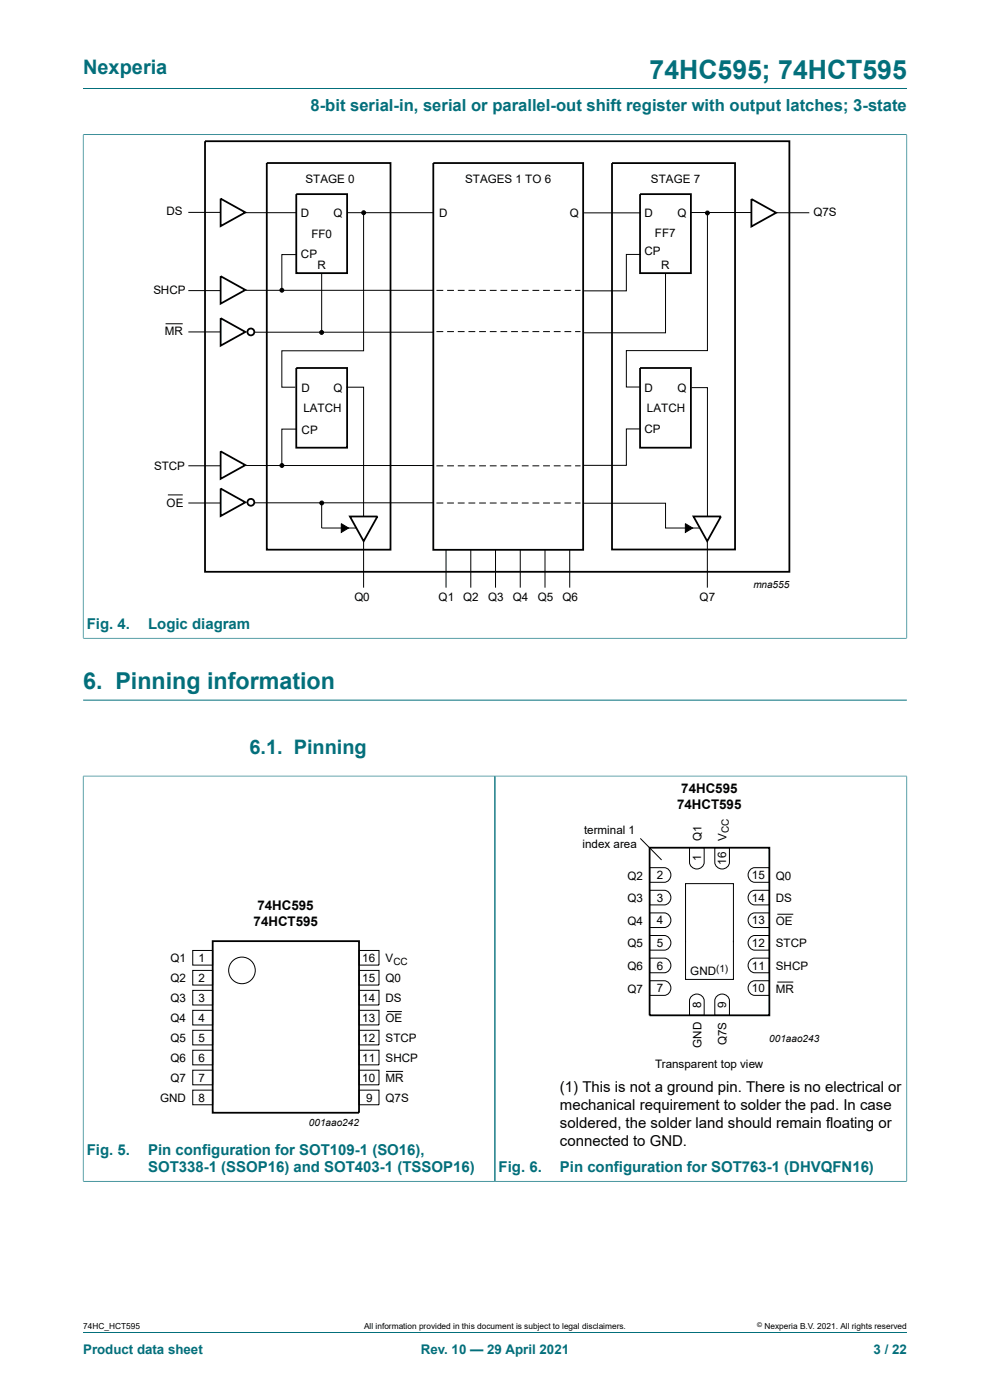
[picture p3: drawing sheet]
<svg xmlns="http://www.w3.org/2000/svg" width="210mm" height="297mm" viewBox="0 0 210 297" stroke-linecap="round" stroke-linejoin="round" font-family="sans-serif">
<path d="M17.6 18.8h174.8M17.6 28.6h174.8M17.6 28.5v107M192.4 28.5v107M17.6 135.4h174.8M17.6 148.5h174.8M17.6 164.6h174.8M17.6 164.6v86.1M105 164.6v86M192.4 164.6v86.1M17.6 250.6h174.8M17.6 282.6h174.8" fill="none" stroke="#036f7b" stroke-width=".21"/>
<g fill="none" stroke="#000" stroke-width=".21">
<path d="M39.9 45.1h6.9M51.9 45.1h10.9M62.8 54h-3v7.6M68.2 57.9v12.6M73.6 45.1h18.3M77.1 45.1v29.3h-17.3v7.7h2.8M123.9 45.2h11.9M135.8 54h-2.9v7.7h-9M141.2 57.9v12.7h-17.3M146.6 45.1h12.7M150.1 45.1v29.3h-17.2v7.7h2.8M164.6 45.1h7.1"/>
<path d="M35.1 68.7h3.7M39.9 61.7h6.9M40 70.4h6.8M52.1 61.6h39.8M54 70.5h37.9M92.6 61.6h1.4M92.6 70.3h1.4M94.8 61.6h1.5M94.8 70.3h1.5M97.1 61.6h1.4M97.1 70.3h1.4M99.4 61.6h1.4"/>
<path d="M99.4 70.3h1.4M101.6 61.6h1.5M101.6 70.3h1.5M103.9 61.6h1.4M103.9 70.3h1.4M106.2 61.6h1.4M106.2 70.3h1.4M108.4 61.6h1.5M108.4 70.3h1.5M110.7 61.6h1.4M110.7 70.3h1.4M112.9 61.6h1.5"/>
<path d="M112.9 70.3h1.5M115.2 61.6h1.4M115.2 70.3h1.4M117.5 61.6h1.4M117.5 70.3h1.4M119.7 61.6h1.5M119.7 70.3h1.5M122 61.6h1.1M122 70.3h1.1M39.9 98.8h6.9M52.2 98.8h39.7M62.8 91h-3v7.8"/>
<path d="M73.5 82.1h3.6v27.5M92.6 98.8h1.4M94.8 98.8h1.5M97.1 98.8h1.4M99.4 98.8h1.4M101.6 98.8h1.5M103.9 98.8h1.4M106.2 98.8h1.4M108.4 98.8h1.5M110.7 98.8h1.4M112.9 98.8h1.5M115.2 98.8h1.4"/>
<path d="M117.5 98.8h1.4M119.7 98.8h1.5M122 98.8h1.1M135.7 91h-2.8v7.7h-9M146.7 82.2h3.4v27.4M35.6 105h3.2M40 106.7h6.8M54 106.7h37.9M68.2 106.7v5.3h7.3M72.4 111.1l1.5 .9-1.5 .9zM77.1 114.8v9.9M92.6 106.7h1.4"/>
<path d="M94.6 116.7v8M94.8 106.7h1.5M97.1 106.7h1.4M99.4 106.7h1.4M99.9 116.7v8M101.6 106.7h1.5M103.9 106.7h1.4M105.1 116.7v8M106.2 106.7h1.4M108.4 106.7h1.5M110.4 116.7v8M110.7 106.7h1.4"/>
<path d="M112.9 106.7h1.5M115.2 106.7h1.4M115.6 116.7v8M117.5 106.7h1.4M119.7 106.7h1.5M120.9 116.7v8M122 106.7h1.1M123.9 106.8h17.3v5.2h7.2M145.4 111.1l1.5 .9-1.5 .9zM150 114.8v9.9M135.8 177.9l4.5 4.5M146.3 179.8h3.1v3.1a1.56 1.56 0 0 1-1.6 1.5 1.56 1.56 0 0 1-1.5-1.5z"/>
<path d="M151.6 179.8h3.1v3.1a1.56 1.56 0 0 1-1.5 1.5 1.56 1.56 0 0 1-1.6-1.5zM137.8 198.5h3.1a1.56 1.56 0 0 1 1.4 1.5 1.56 1.56 0 0 1-1.4 1.6h-3.1zM137.8 193.7h3.1a1.56 1.56 0 0 1 1.4 1.5 1.56 1.56 0 0 1-1.4 1.6h-3.1zM137.8 188.9h3.1a1.56 1.56 0 0 1 1.4 1.5 1.56 1.56 0 0 1-1.4 1.6h-3.1zM137.8 184.1h3.1a1.56 1.56 0 0 1 1.4 1.5 1.56 1.56 0 0 1-1.4 1.6h-3.1zM145.4 199.6v8.2h10.2v-8.2M145.4 199.9v-12.4h10.2v12.4M159.3 198.8l.8-.3h3.1v3.1h-3.1a1.57 1.57 0 0 1-1.4-1.1 1.57 1.57 0 0 1 .6-1.7zM159.3 194l.8-.3h3.1v3.1h-3.1a1.57 1.57 0 0 1-1.4-1.1 1.57 1.57 0 0 1 .6-1.7zM159.3 189.2l.8-.3h3.1v3.1h-3.1a1.57 1.57 0 0 1-1.4-1.1 1.57 1.57 0 0 1 .6-1.7zM159.3 184.4l.8-.3h3.1v3.1h-3.1a1.57 1.57 0 0 1-1.4-1.1 1.57 1.57 0 0 1 .6-1.7zM164.9 193.9h3.4"/>
<path d="M40.9 201.6h4.2v3.1h-4.2zM40.9 205.9h4.2v3.1h-4.2zM40.9 210.1h4.2v3.1h-4.2zM40.9 214.3h4.2v3.1h-4.2zM40.9 218.6h4.2v3.1h-4.2zM76.2 218.6h4.2v3.1h-4.2zM76.2 210.1h4.2v3.1h-4.2zM76.2 214.3h4.2v3.1h-4.2zM76.2 201.6h4.2v3.1h-4.2zM76.2 205.9h4.2v3.1h-4.2zM82.1 214.6h3.1M137.8 208.1h3.1a1.56 1.56 0 0 1 1.4 1.5 1.56 1.56 0 0 1-1.4 1.6h-3.1z"/>
<path d="M137.8 203.3h3.1a1.56 1.56 0 0 1 1.4 1.5 1.56 1.56 0 0 1-1.4 1.6h-3.1zM146.6 211.5a1.57 1.57 0 0 1 1.7-.6 1.57 1.57 0 0 1 1.1 1.4v3.1h-3.1v-3.1zM151.9 211.5a1.57 1.57 0 0 1 1.7-.6 1.57 1.57 0 0 1 1.1 1.4v3.1h-3.1v-3.1zM159.3 208.4l.8-.3h3.1v3.1h-3.1a1.57 1.57 0 0 1-1.4-1.2 1.57 1.57 0 0 1 .6-1.6zM159.3 203.6l.8-.3h3.1v3.1h-3.1a1.57 1.57 0 0 1-1.4-1.1 1.57 1.57 0 0 1 .6-1.7zM164.9 208.3h3.4M40.9 222.8h4.2v3.1h-4.2zM40.9 227h4.2v3.1h-4.2zM40.9 231.3h4.2v3.1h-4.2zM76.2 227h4.2v3.1h-4.2zM76.2 231.3h4.2v3.1h-4.2zM76.2 222.8h4.2v3.1h-4.2z"/>
<path d="M81.9 227.3h3.6"/>
<circle cx="77.1" cy="45.1" r=".41"/>
<circle cx="150.1" cy="45.2" r=".41"/>
<circle cx="59.8" cy="61.6" r=".41"/>
<circle cx="68.2" cy="70.5" r=".41"/>
<circle cx="59.8" cy="98.7" r=".41"/>
<circle cx="68.2" cy="106.7" r=".41"/>
<circle cx="51.3" cy="205.9" r="2.82"/>
</g>
<g fill="#000">
<path d="M72.4 111.1l1.5 .9-1.5 .9zM145.4 111.1l1.5 .9-1.5 .9z"/>
<circle cx="77.1" cy="45.1" r=".41"/>
<circle cx="150.1" cy="45.2" r=".41"/>
<circle cx="59.8" cy="61.6" r=".41"/>
<circle cx="68.2" cy="70.5" r=".41"/>
<circle cx="59.8" cy="98.7" r=".41"/>
<circle cx="68.2" cy="106.7" r=".41"/>
</g>
<g fill="none" stroke="#000" stroke-width=".38">
<path d="M43.5 30h123.9v91.3h-123.9zM56.6 34.6h26.2v82h-26.2zM91.9 34.6h31.8v82h-31.8zM129.8 34.6h26.1v82h-26.1zM46.8 42.1l5.2 3-5.2 2.9zM46.8 58.6l5.2 2.9-5.2 2.9zM62.8 41.2h10.8v16.7h-10.8zM135.8 41.2h10.8v16.7h-10.8zM159.4 42.2l5.2 2.9-5.2 2.9zM46.8 67.5l5.3 2.9-5.3 2.9zM62.8 78.1h10.8v16.9h-10.8zM135.8 78.1h10.8v16.9h-10.8z"/>
<path d="M46.8 95.8l5.2 2.9-5.2 2.9zM46.8 103.6l5.3 3-5.3 2.9zM74.2 109.6h5.9l-3 5.2zM147.1 109.6h5.8l-2.9 5.2zM137.8 179.8h25.4v35.6h-25.4zM45.1 199.7h31.1v36.4h-31.1z"/>
<circle cx="53.2" cy="70.4" r=".73"/>
<circle cx="53.2" cy="106.6" r=".73"/>
</g>
<text font-size="5.6" fill="#036f7b" x="137.8" y="16.8">74HC595; 74HCT595</text>
<text font-size="4.9" fill="#036f7b" x="17.6" y="146.2">6. Pinning information</text>
<g font-size="4.2" fill="#036f7b">
<text x="17.6" y="15.6">Nexperia</text>
<text x="52.9" y="160">6.1. Pinning</text>
</g>
<text font-size="3.5" fill="#036f7b" x="65.9" y="23.7">8-bit serial-in, serial or parallel-out shift register with output latches; 3-state</text>
<g font-size="3.2" fill="#036f7b">
<text x="18.4" y="133.5">Fig. 4.</text>
<text x="31.4" y="133.5">Logic diagram</text>
<text x="18.4" y="244.9">Fig. 5.</text>
<text x="31.4" y="244.9">Pin configuration for SOT109-1 (SO16),</text>
<text x="31.4" y="248.7">SOT338-1 (SSOP16) and SOT403-1 (TSSOP16)</text>
<text x="105.8" y="248.7">Fig. 6.</text>
<text x="118.8" y="248.7">Pin configuration for SOT763-1 (DHVQFN16)</text>
</g>
<g font-size="3.2">
<text x="118.8" y="231.7">(1) This is not a ground pin. There is no electrical or</text>
<text x="118.8" y="235.5">mechanical requirement to solder the pad. In case</text>
<text x="118.8" y="239.4">soldered, the solder land should remain floating or</text>
<text x="118.8" y="243.2">connected to GND.</text>
</g>
<g font-size="2.8">
<text x="143.6" y="171.6">74HCT595</text>
<text x="144.5" y="168.2">74HC595</text>
<text x="53.8" y="196.5">74HCT595</text>
<text x="54.6" y="193.1">74HC595</text>
</g>
<g font-size="2.8" fill="#036f7b">
<text x="17.6" y="287.2">Product data sheet</text>
<text x="89.3" y="287.2">Rev. 10 — 29 April 2021</text>
<text x="185.3" y="287.2">3 / 22</text>
</g>
<g font-size="2.5">
<text x="64.8" y="38.8">STAGE 0</text>
<text x="98.7" y="38.8">STAGES 1 TO 6</text>
<text x="138.1" y="38.8">STAGE 7</text>
<text x="35.3" y="45.7">DS</text>
<text x="63.8" y="46.1">D</text>
<text x="70.7" y="46.1">Q</text>
<text x="93.1" y="46.1">D</text>
<text x="120.9" y="46.1">Q</text>
<text x="136.7" y="46.1">D</text>
<text x="143.7" y="46.1">Q</text>
<text x="172.6" y="45.9">Q7S</text>
<text x="66.1" y="50.4">FF0</text>
<text x="138.9" y="50.3">FF7</text>
<text x="63.8" y="54.8">CP</text>
<text x="67.3" y="57">R</text>
<text x="136.7" y="54.1">CP</text>
<text x="140.2" y="57">R</text>
<text x="32.5" y="62.3">SHCP</text>
<text x="35" y="71.1">MR</text>
<text x="64" y="83.1">D</text>
<text x="70.7" y="83.1">Q</text>
<text x="136.7" y="83.1">D</text>
<text x="143.7" y="83.1">Q</text>
<text x="64.4" y="87.5">LATCH</text>
<text x="137.2" y="87.5">LATCH</text>
<text x="64" y="92">CP</text>
<text x="136.7" y="91.8">CP</text>
<text x="32.7" y="99.6">STCP</text>
<text x="35.3" y="107.5">OE</text>
<text x="75.2" y="127.4">Q0</text>
<text x="93" y="127.4">Q1</text>
<text x="98.3" y="127.4">Q2</text>
<text x="103.5" y="127.4">Q3</text>
<text x="108.8" y="127.4">Q4</text>
<text x="114.1" y="127.4">Q5</text>
<text x="119.3" y="127.4">Q6</text>
<text x="148.4" y="127.4">Q7</text>
<text x="123.6" y="179.9">index area</text>
<text x="123.9" y="177">terminal 1</text>
<text x="148.8" y="178.4" transform="rotate(-90 148.8 178.4)">Q1</text>
<text x="154.1" y="178.4" transform="rotate(-90 154.1 178.4)">V</text>
<text x="148.7" y="182.7" transform="rotate(-90 148.7 182.7)">1</text>
<text x="154" y="183.4" transform="rotate(-90 154 183.4)">16</text>
<text x="133.1" y="191.4">Q3</text>
<text x="133.1" y="186.6">Q2</text>
<text x="139.3" y="191.3">3</text>
<text x="139.3" y="186.5">2</text>
<text x="159.5" y="191.3">14</text>
<text x="159.5" y="186.5">15</text>
<text x="164.6" y="191.4">DS</text>
<text x="164.6" y="186.6">Q0</text>
<text x="133.1" y="196.2">Q4</text>
<text x="139.3" y="196.1">4</text>
<text x="159.5" y="196.1">13</text>
<text x="164.6" y="196.2">OE</text>
<text x="133.1" y="200.9">Q5</text>
<text x="139.3" y="200.9">5</text>
<text x="159.5" y="200.9">12</text>
<text x="164.6" y="200.9">STCP</text>
<text x="36.1" y="204.1">Q1</text>
<text x="36.1" y="208.4">Q2</text>
<text x="42.1" y="204.1">1</text>
<text x="42.1" y="208.3">2</text>
<text x="76.8" y="204.1">16</text>
<text x="76.8" y="208.3">15</text>
<text x="81.8" y="204.1">V</text>
<text x="81.8" y="208.4">Q0</text>
<text x="133.1" y="205.8">Q6</text>
<text x="139.3" y="205.7">6</text>
<text x="146.4" y="206.9">GND</text>
<text x="159.5" y="205.7">11</text>
<text x="164.6" y="205.8">SHCP</text>
<text x="36.1" y="212.6">Q3</text>
<text x="42.1" y="212.5">3</text>
<text x="76.8" y="212.5">14</text>
<text x="81.8" y="212.6">DS</text>
<text x="133.1" y="210.6">Q7</text>
<text x="139.3" y="210.5">7</text>
<text x="148.7" y="213.8" transform="rotate(-90 148.7 213.8)">8</text>
<text x="154" y="213.8" transform="rotate(-90 154 213.8)">9</text>
<text x="159.5" y="210.5">10</text>
<text x="164.6" y="210.6">MR</text>
<text x="36.1" y="216.8">Q4</text>
<text x="36.1" y="221.1">Q5</text>
<text x="42.1" y="216.8">4</text>
<text x="42.1" y="221">5</text>
<text x="76.8" y="221">12</text>
<text x="76.8" y="216.8">13</text>
<text x="81.8" y="216.8">OE</text>
<text x="81.8" y="221.1">STCP</text>
<text x="154.1" y="221.8" transform="rotate(-90 154.1 221.8)">Q7S</text>
<text x="36.1" y="225.3">Q6</text>
<text x="42.1" y="225.2">6</text>
<text x="76.8" y="225.2">11</text>
<text x="81.8" y="225.3">SHCP</text>
<text x="139" y="226.7">Transparent top view</text>
<text x="148.8" y="222.3" transform="rotate(-90 148.8 222.3)">GND</text>
<text x="34" y="233.8">GND</text>
<text x="36.1" y="229.5">Q7</text>
<text x="42.1" y="229.5">7</text>
<text x="42.1" y="233.7">8</text>
<text x="76.8" y="229.5">10</text>
<text x="77.7" y="233.7">9</text>
<text x="81.8" y="229.5">MR</text>
<text x="81.8" y="233.8">Q7S</text>
</g>
<g font-size="2.1">
<text x="159.8" y="124.8">mna555</text>
<text x="154.6" y="176.7" transform="rotate(-90 154.6 176.7)">CC</text>
<text x="83.4" y="204.6">CC</text>
<text x="151.9" y="206.1">(1)</text>
<text x="163.2" y="221">001aao243</text>
<text x="65.5" y="238.9">001aao242</text>
</g>
<g font-size="1.8">
<text x="17.6" y="282">74HC_HCT595</text>
<text x="77.2" y="282">All information provided in this document is subject to legal disclaimers.</text>
<text x="162.2" y="282">Nexperia B.V. 2021. All rights reserved</text>
</g>
<text font-size="1.4" x="160.6" y="281.6">©</text>
</svg>
